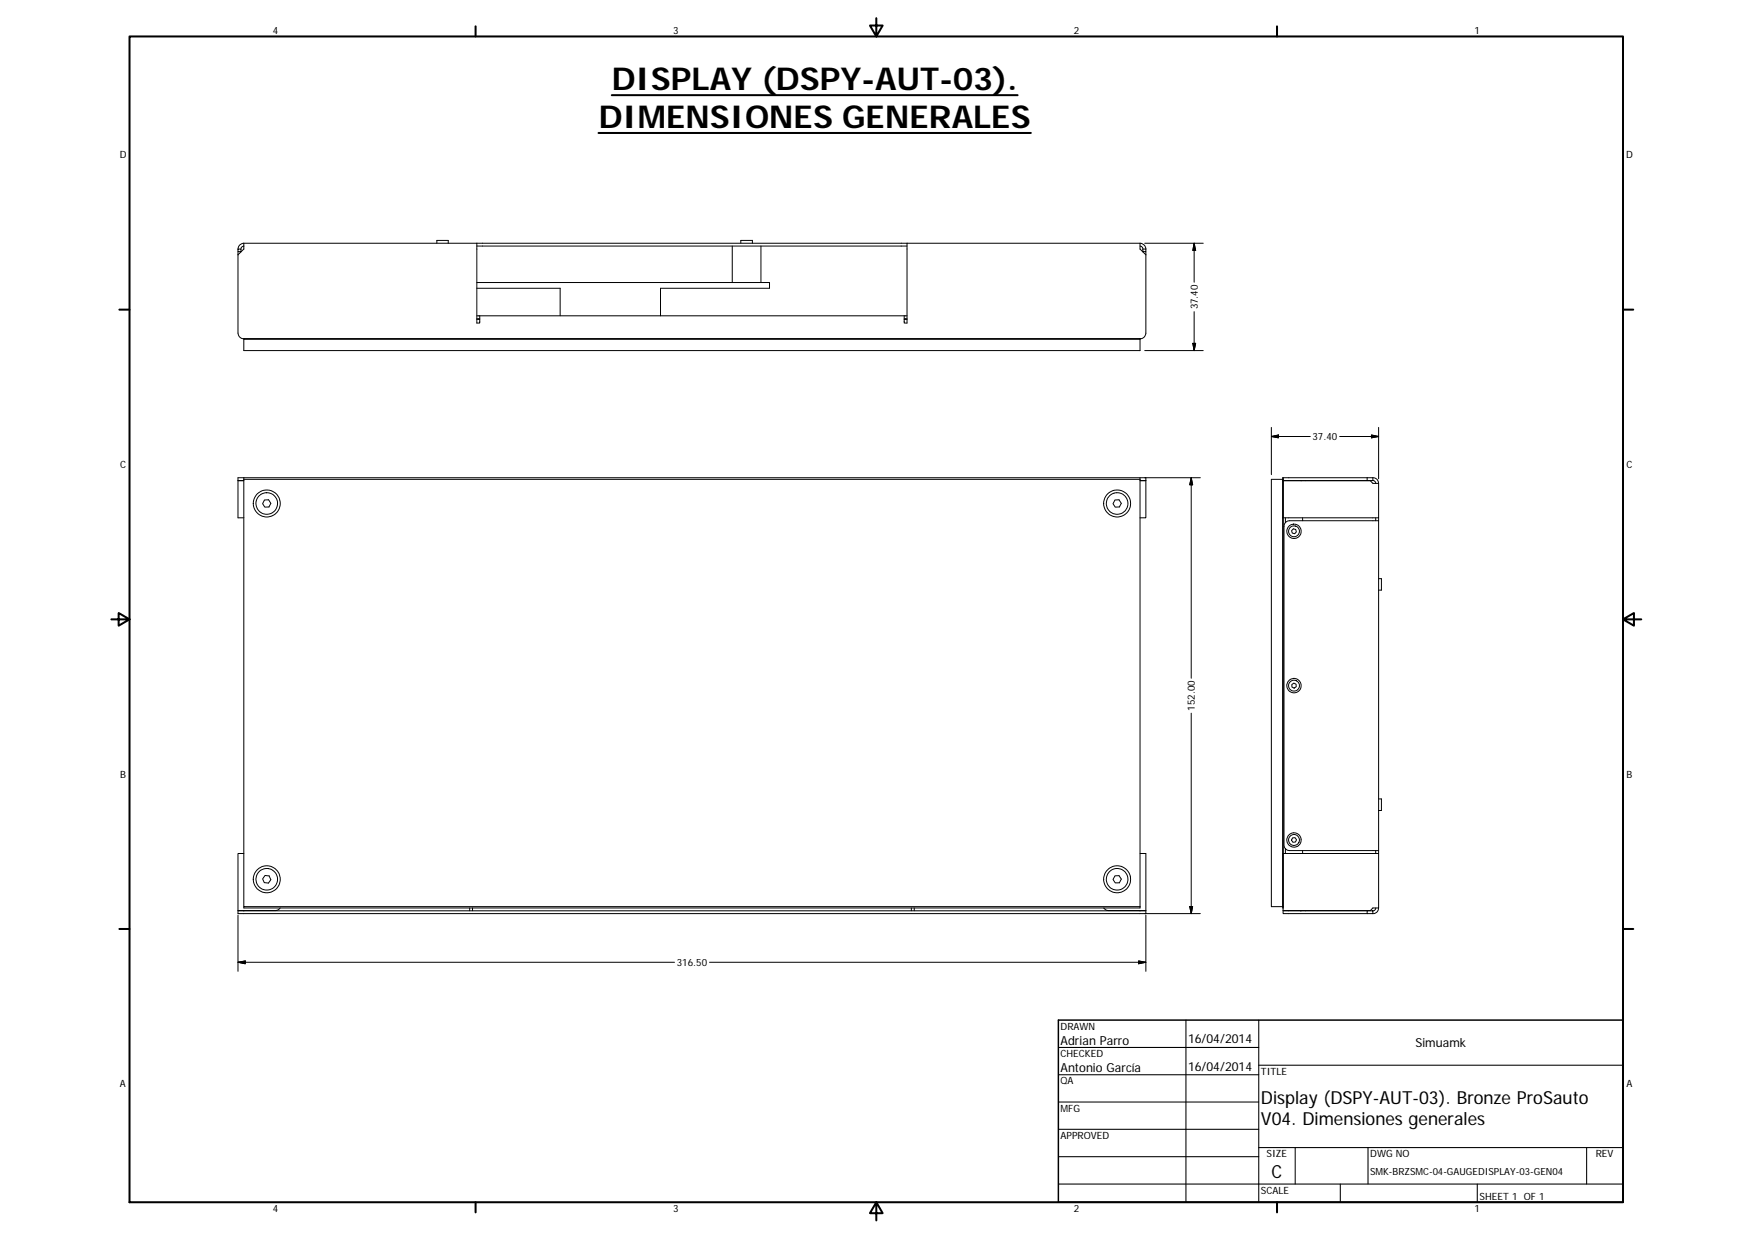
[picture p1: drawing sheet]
<svg xmlns="http://www.w3.org/2000/svg" width="420mm" height="297mm" viewBox="0 0 420 297" stroke-linecap="round" stroke-linejoin="round" font-family="sans-serif">
<g fill="none" stroke="#000" stroke-width=".24">
<path d="M57.1 59.7h.7v.6h-.7zM58.5 58.3a1.43 1.43 0 0 0-1.4 1.4M58.5 59l-.6 .3-.1 .4M58.5 58.3v.7M58.5 59v.7l-1.4 1.4M58.5 58.3h55.9M104.8 58.3v-.7h2.7v.7M114.4 58.3h103.1M114.4 59h103.1M114.4 58.3v19.1h.7v-1.7M175.6 59v8.7M177.7 58.3v-.7h2.7v.7"/>
<path d="M182.5 59v8.7M217.5 58.3v19.1h-.7v-1.7M217.5 58.3h55.9M273.4 59l.5 .3 .2 .4M273.4 58.3a1.43 1.43 0 0 1 1.4 1.4M273.4 58.3v1.4l1.4 1.4M274.1 59.7v.6h.7v-.6M274.1 59.7h.7M274.5 58.3h14.1M286.4 58.3v9.4M286.4 58.3l.3 1.7h-.6zM57.1 60.3v19.6a1.37 1.37 0 0 0 1.4 1.3"/>
<path d="M57.8 60.3v.1M114.4 67.7h70.1v1.4h-26.1v6.6M114.4 76.6h.7M114.4 75.7h103.1M114.4 76.4h.7M114.4 69.1h19.9v6.6M216.8 76.6h.7M216.8 76.4h.7M274.1 60.3v.1M274.8 60.3v19.6a1.37 1.37 0 0 1-1.4 1.3M286.4 74.7v9.4M58.5 81.2v.1"/>
<path d="M58.5 81.2h214.9M273.4 81.2v2.9h-214.9v-2.8h214.9M274.5 84.1h14.1M286.1 82.3h.6l-.3 1.8zM57.1 115.3h1.4M58.5 114.5h-1.4v9.6h1.4M58.5 114.9h214.9M58.5 114.5h214.9v.4M58.5 114.9v102.5h214.9M58.5 114.5v.4M63.4 119.9l1-.1 .5 .9-.4 .8-1 .1-.5-.8zM267.4 119.9l1-.1 .5 .9-.5 .8-.9 .1-.6-.8z"/>
<path d="M273.4 115.3h1.4M273.4 114.5h1.4v.7M273.4 114.9v102.8h-214.9v-.3M274.5 114.5h13.4M274.8 115.3v8.8h-1.4M285.7 114.5l.3 1.7h-.7zM285.7 114.5v48.1M304.9 104.6l1.7-.3v.7zM304.9 104.6h9.3M304.9 114.9h2.7v102.5h-2.7zM304.9 102.5v11.3M307.6 114.5l.1 103.2z"/>
<path d="M311.8 115.2l.3 .1M313 115.2v.1M327.9 114.5v.7M327.9 115.2l-20.2 .1h20.9l.6 .6h1.4M328.9 104.3l1.7 .3-1.7 .4zM329.2 114.5v.7h-1.3M329.2 114.5h-21.5v9.6h22.9v-8.2M329.2 115.2l.5 .2 .2 .5M329.2 114.5a1.32 1.32 0 0 1 1.4 1.4M330.6 104.6h-9.3M330.6 102.5v12.3M308.3 124.1v1.2"/>
<path d="M310.2 126.8l.5 .1 .2 .6-.4 .5-.6-.2-.2-.6zM312.4 124.1v.7M329.9 124.1v.7M330.6 124.8h-21.3a1.36 1.36 0 0 0-1.4 1.4v76.4a1.35 1.35 0 0 0 1.4 1.3h21.3M330.6 124.1v80.5M330.6 138.7h.7v2.8h-.7M285.7 171v48M309.8 164.1l.5-.3 .5 .2 .1 .6-.5 .4-.6-.3zM330.6 191.5h.7v2.8h-.7M57.1 219.4v13.5M58.5 204.6h-1.4v13.7h1.4M58.5 218.3v.1"/>
<path d="M58.5 218.4h214.9M63.6 209.9l.9 .1 .4 .9-.5 .8-1-.1-.4-.9zM67.2 217.7l-.5 .4-.7 .2h-7.5M112.6 217.7v.7M113.3 217.7v.7M218.6 217.7v.7M219.3 217.7v.7M264.7 217.7l.5 .4 .7 .2h8.9M267.4 210l1-.1 .5 .9-.5 .8-.9 .1-.6-.9zM273.4 204.6h1.4v14.4h-217.7v-.6h1.4M273.4 218.3v.1M273.4 218.4h1.4"/>
<path d="M274.5 219h13.4M274.8 219.4v13.5M285.3 217.3h.7l-.3 1.7zM308.3 203.5v1.1M310 200.9l.6-.1 .3 .5-.2 .6h-.6l-.4-.5zM312.1 218.3l-.3 .1M312.4 203.9v.7M313 218.3v.1M327.9 218.4h-20.2v.6h20.2M327.9 218.4h1.3v.6h-1.3zM329.9 217.7l-.2 .5-.5 .2M329.9 203.9v.7"/>
<path d="M330.6 204.6h-22.9v13.7h20.9l.6-.6h1.4M330.6 217.7a1.33 1.33 0 0 1-1.4 1.3M330.6 204.6v13.1M57.1 230.7l1.7-.3v.7zM57.1 230.7h104.7M170.1 230.7h104.7M273.1 230.4l1.7 .3-1.7 .4z"/>
<circle cx="64" cy="120.7" r="2.58"/>
<circle cx="64" cy="120.7" r="3.2"/>
<circle cx="267.9" cy="120.7" r="2.59"/>
<circle cx="267.9" cy="120.7" r="3.2"/>
<circle cx="310.3" cy="127.4" r="1.3"/>
<circle cx="310.3" cy="127.4" r="1.73"/>
<circle cx="310.3" cy="164.4" r="1.31"/>
<circle cx="310.3" cy="164.4" r="1.73"/>
<circle cx="64" cy="210.8" r="3.2"/>
<circle cx="64" cy="210.8" r="2.6"/>
<circle cx="267.9" cy="210.8" r="3.2"/>
<circle cx="267.9" cy="210.8" r="2.59"/>
<circle cx="310.3" cy="201.4" r="1.31"/>
<circle cx="310.3" cy="201.4" r="1.72"/>
</g>
<g fill="none" stroke="#000" stroke-width=".48">
<path d="M31.1 8.7h358.1v279.5h-358.1zM114.1 6.3v2.4M210.2 4.4v4.3l-1.6-2.6h3.1l-1.5 2.6M306.2 6.3v2.4M143.5 31.9h103.7M146.7 22.8h97.3M28.6 74.2h2.5M389.2 74.2h2.5M26.7 148.5h4.4l-2.6-1.5v3l2.6-1.5M389.2 148.5l2.6 1.5v-3l-2.6 1.5h4.4M28.6 222.7h2.5M389.2 222.7h2.5"/>
<path d="M114.1 288.2v2.5M210.2 288.2l1.5 2.7h-3.1l1.6-2.7v4.4M306.2 288.2v2.5"/>
</g>
<g fill="none" stroke="#000" stroke-width=".25">
<path d="M253.8 251.1h48.1M253.8 257.7h48.1M284.4 244.6v43.6M301.9 255.4h87.3M301.9 244.6v43.6M253.8 264.2h48.1M253.8 270.7h48.1M253.8 277.3h48.1M301.9 275.1h87.3M310.6 275.1v8.8M328.1 275.1v8.8M380.5 275.1v8.8"/>
<path d="M253.8 283.9h135.4M321.4 283.9v4.3M354.3 283.9v4.3"/>
</g>
<path d="M253.8 244.6h135.4v43.6h-135.4z" fill="none" stroke="#000" stroke-width=".36"/>
<path d="M286.4 58.3l.3 1.7h-.6zM286.1 82.3h.6l-.3 1.8zM285.7 114.5l.3 1.7h-.7zM304.9 104.6l1.7-.3v.7zM328.9 104.3l1.7 .3-1.7 .4zM285.3 217.3h.7l-.3 1.7zM57.1 230.7l1.7-.3v.7zM273.1 230.4l1.7 .3-1.7 .4z" fill="#000" stroke="#000" stroke-width=".24"/>
<g font-size="7.6">
<text x="146.7" y="21.6">DISPLAY (DSPY-AUT-03).</text>
<text x="143.6" y="30.6">DIMENSIONES GENERALES</text>
</g>
<g font-size="4.3">
<text x="302.4" y="264.6">Display (DSPY-AUT-03). Bronze ProSauto</text>
<text x="302.4" y="269.8">V04. Dimensiones generales</text>
<text x="304.9" y="282.4">C</text>
</g>
<g font-size="3">
<text x="254.3" y="250.5">Adrian Parro</text>
<text x="284.9" y="250.1">16/04/2014</text>
<text x="339.5" y="251.1">Simuamk</text>
<text x="254.3" y="257.1">Antonio García</text>
<text x="284.9" y="256.6">16/04/2014</text>
</g>
<g font-size="2.4">
<text x="65.4" y="8">4</text>
<text x="161.4" y="8">3</text>
<text x="257.5" y="8">2</text>
<text x="353.6" y="8">1</text>
<text x="28.7" y="38">D</text>
<text x="390" y="38">D</text>
<text x="287.2" y="74.2" transform="rotate(-90 287.2 74.2)">37.40</text>
<text x="314.8" y="105.5">37.40</text>
<text x="28.8" y="112.2">C</text>
<text x="390.1" y="112.2">C</text>
<text x="286.5" y="170.4" transform="rotate(-90 286.5 170.4)">152.00</text>
<text x="28.8" y="186.5">B</text>
<text x="390.1" y="186.5">B</text>
<text x="162.3" y="231.6">316.50</text>
<text x="254.3" y="246.8">DRAWN</text>
<text x="254.3" y="253.4">CHECKED</text>
<text x="302.4" y="257.6">TITLE</text>
<text x="28.8" y="260.7">A</text>
<text x="254.3" y="259.9">QA</text>
<text x="390" y="260.7">A</text>
<text x="254.3" y="266.5">MFG</text>
<text x="254.3" y="273.1">APPROVED</text>
<text x="303.8" y="277.4">SIZE</text>
<text x="328.6" y="277.4">DWG NO</text>
<text x="328.6" y="281.7">SMK-BRZSMC-04-GAUGEDISPLAY-03-GEN04</text>
<text x="382.7" y="277.4">REV</text>
<text x="302.4" y="286.2">SCALE</text>
<text x="354.8" y="287.7">SHEET 1 OF 1</text>
<text x="65.4" y="290.7">4</text>
<text x="161.4" y="290.7">3</text>
<text x="257.5" y="290.7">2</text>
<text x="353.6" y="290.7">1</text>
</g>
</svg>
